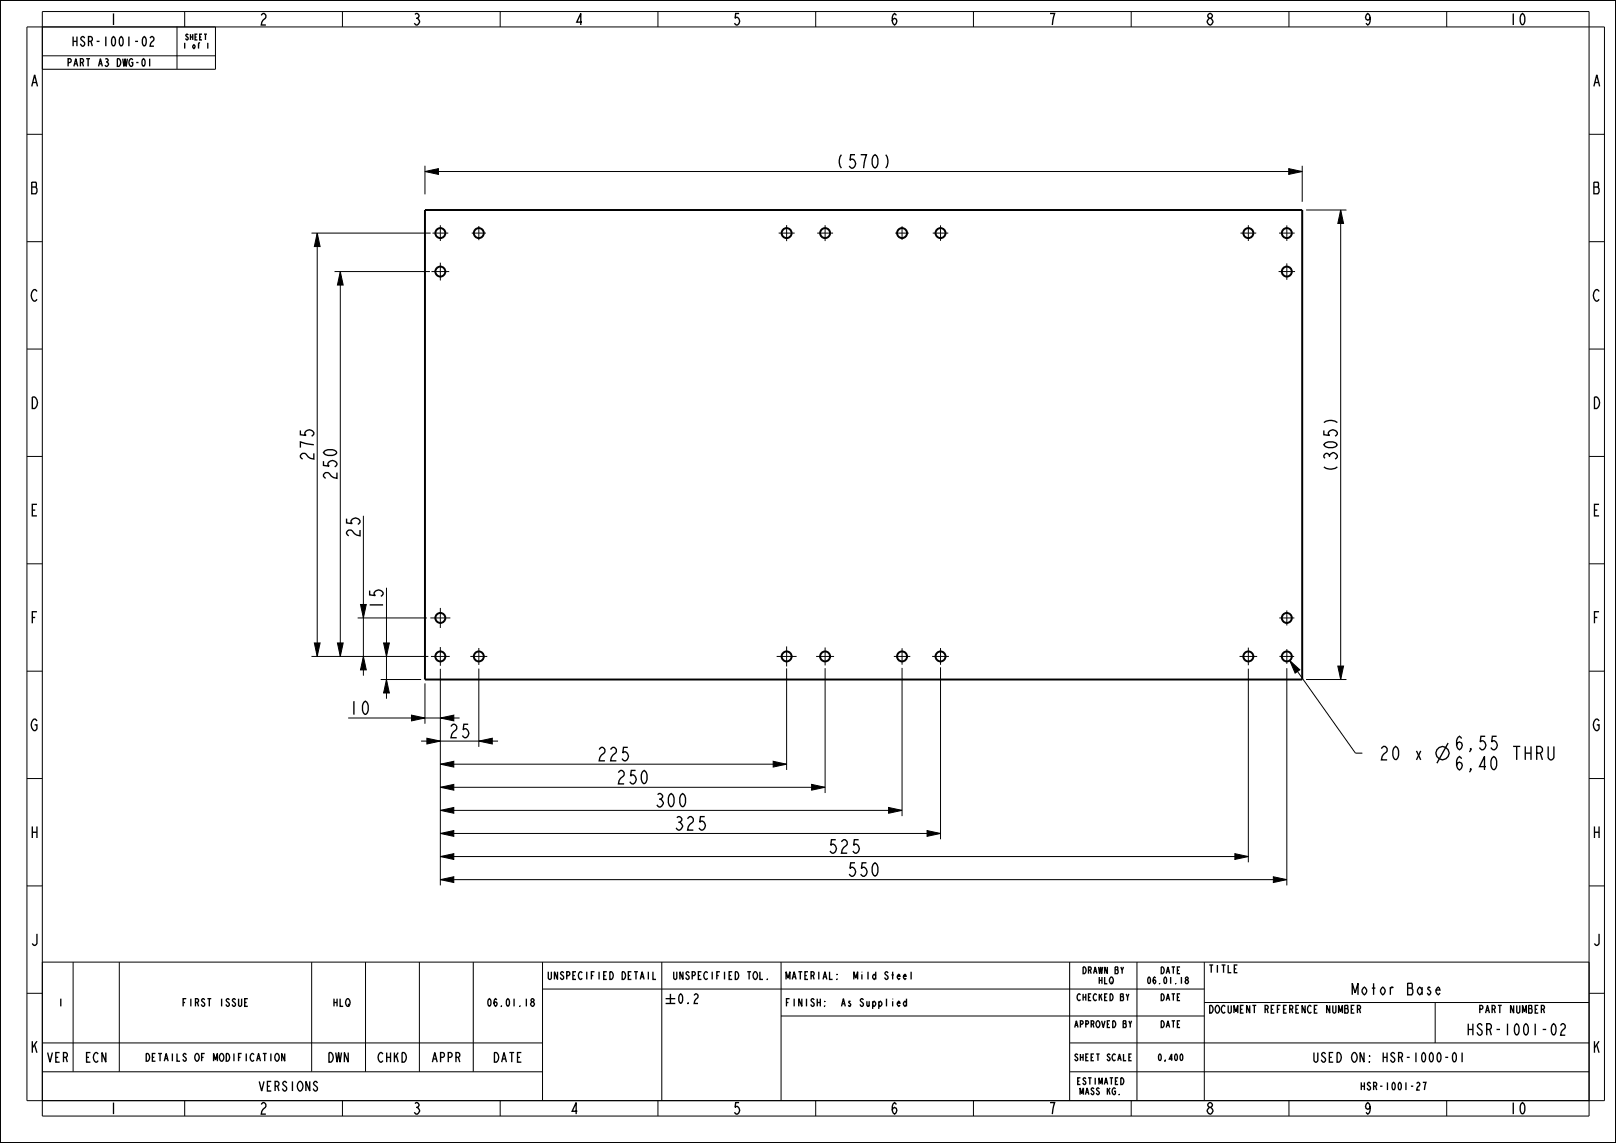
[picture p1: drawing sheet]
<svg xmlns="http://www.w3.org/2000/svg" width="420mm" height="297mm" viewBox="0 0 420 297" stroke-linecap="round" stroke-linejoin="round" font-family="sans-serif">
<g fill="#000">
<path d="M110.4 44.6l3.5-.8v1.5zM334.9 43.8l3.5 .8-3.5 .7zM348.4 54.6l.8 3.5h-1.5zM82.4 60.6l.8 3.5h-1.5zM88.4 70.6l.8 3.5h-1.5zM81.7 167.1h1.5l-.8 3.5zM87.7 167.1h1.5l-.8 3.5zM94.4 170.6l.8 3.5h-1.5zM93.7 157.1h1.5l-.8 3.5zM100.4 176.6l.8 3.5h-1.5zM99.7 167.1h1.5l-.8 3.5zM335.2 171.6l2.6 2.4-1.2 .9z"/>
<path d="M347.7 173.1h1.5l-.8 3.5zM106.9 185.8l3.5 .8-3.5 .7zM114.4 186.6l3.5-.8v1.5zM110.9 191.8l3.5 .8-3.5 .7zM114.4 198.6l3.5-.8v1.5zM124.4 192.6l3.5-.8v1.5zM200.9 197.8l3.5 .8-3.5 .7zM114.4 204.6l3.5-.8v1.5zM114.4 210.6l3.5-.8v1.5zM114.4 216.6l3.5-.8v1.5zM210.9 203.8l3.5 .8-3.5 .7zM230.9 209.8l3.5 .8-3.5 .7z"/>
<path d="M240.9 215.8l3.5 .8-3.5 .7zM114.4 222.6l3.5-.8v1.5zM114.4 228.6l3.5-.8v1.5zM320.9 221.8l3.5 .8-3.5 .7zM330.9 227.8l3.5 .8-3.5 .7z"/>
</g>
<g fill="none" stroke="#000" stroke-width=".26">
<path d="M7 7h410v279h-410zM11 3h402v287h-402zM11 14.5h45M46 7v11M48 3v4M56 7v11h-45M89 3v4M130 3v4M171 3v4M212 3v4M253 3v4M294 3v4"/>
<path d="M335 3v4M376 3v4M7 34.9h4M413 34.9h4M110.4 44.6l3.5-.8v1.5zM110.4 43.1v7.4M110.4 44.6h228M334.9 43.8l3.5 .8-3.5 .7zM338.4 43.1v9.3M339.4 54.6h10.5M348.4 54.6l.8 3.5h-1.5zM348.4 54.6v122"/>
<path d="M7 62.8h4M80.9 60.6h31M82.4 60.6l.8 3.5h-1.5zM82.4 60.6v110M86.9 70.6h24.8M88.4 70.6l.8 3.5h-1.5zM88.4 70.6v100M413 62.8h4M7 90.7h4M413 90.7h4M7 118.6h4M413 118.6h4"/>
<path d="M94.4 134v41.6M7 146.5h4M93.7 157.1h1.5l-.8 3.5zM100.4 152.7v28.9M413 146.5h4M7 174.4h4M80.9 170.6h30.4M81.7 167.1h1.5l-.8 3.5zM87.7 167.1h1.5l-.8 3.5zM92.9 160.6h18M94.4 170.6l.8 3.5h-1.5zM98.9 176.6h10.5"/>
<path d="M99.7 167.1h1.5l-.8 3.5zM100.4 176.6l.8 3.5h-1.5zM110.4 177.6v10.5M114.4 173.8v56.3M124.4 173.7v20.4M204.4 173.7v26.4M214.4 173.6v32.5M234.4 173.5v38.6M244.4 173.4v44.7M324.4 173.8v50.3M334.4 173.6v56.5M335.2 171.6l2.6 2.4-1.2 .9z"/>
<path d="M335.2 171.6l17.1 24.1h1.8M339.4 176.6h10.5M347.7 173.1h1.5l-.8 3.5zM413 174.4h4M90.5 186.6h28.9M106.9 185.8l3.5 .8-3.5 .7zM109.4 192.6h20M110.9 191.8l3.5 .8-3.5 .7zM114.4 186.6l3.5-.8v1.5zM114.4 198.6l3.5-.8v1.5zM114.4 198.6h90M124.4 192.6l3.5-.8v1.5z"/>
<path d="M200.9 197.8l3.5 .8-3.5 .7zM7 202.3h4M114.4 204.6l3.5-.8v1.5zM114.4 210.6l3.5-.8v1.5zM114.4 216.6l3.5-.8v1.5zM114.4 216.6h130M114.4 210.6h120M114.4 204.6h100M210.9 203.8l3.5 .8-3.5 .7zM230.9 209.8l3.5 .8-3.5 .7zM240.9 215.8l3.5 .8-3.5 .7zM413 202.3h4"/>
<path d="M7 230.2h4M114.4 222.6l3.5-.8v1.5zM114.4 228.6l3.5-.8v1.5zM114.4 228.6h220M114.4 222.6h210M320.9 221.8l3.5 .8-3.5 .7zM330.9 227.8l3.5 .8-3.5 .7zM413 230.2h4M7 258.1h4M11 250h402M19 250v28.5M31 250v28.5"/>
<path d="M81 250v28.5M95 250v28.5M109 250v28.5M123 250v28.5M141 257h172M141 250v36M172 250v36M203 250v36M278 250v36M295.5 250v36M313 250v36M413 258.1h4"/>
<path d="M11 271h130M11 278.5h130M203 264h110M278 271h135M278 278.5h135M313 260.5h100M373 260.5v10.5M48 286v4M89 286v4M130 286v4M171 286v4M212 286v4"/>
<path d="M253 286v4M294 286v4M335 286v4M376 286v4"/>
</g>
<g fill="none" stroke="#000" stroke-width=".35">
<path d="M376.4 193.1l-2.9 5.2M169.7 252.5v2h.8M173 259.5h2.5M174.3 258.2v2.5M176.7 258.5l.2-.3a1.69 1.69 0 0 1 0 2.5 1.77 1.77 0 0 1-.2-2.2zM180.4 258.7l.4-.5h.2l.4 .5a.97 .97 0 0 1-.6 1l-.4 1h1M217.5 254.3l.1 .2zM217.5 253.2l.1 .1zM235.6 259.5v2M236.8 252.5v2M38 273.7a1.01 1.01 0 0 1 .9 1 1.01 1.01 0 0 1-.9 1zM74 273.7v2l-.8-2v2"/>
<path d="M173 260.7h2.5M178.8 260.5l.1 .2zM235.6 260.7l-.4-.5a.74 .74 0 0 0-.4 .6 .74 .74 0 0 0 .4 .7l.4-.5M341.5 273.5v2.1l.4 .4h.2l.4-.4v-2.1M351.2 262.2h.5M352 261.2h-.8v2h.8M352.8 262.2h.5l.3-.3v-.3l-.3-.4h-.5v2M353.3 262.2l.3 1"/>
<circle cx="374.9" cy="195.7" r="1.72"/>
</g>
<path d="M0 0h420v297h-420zM110.4 54.6h228v122h-228z" fill="none" stroke="#000" stroke-width=".51"/>
<!-- layer: 02___PRT_ALL_AXES -->
<g fill="none" stroke="#000" stroke-width=".26">
<path d="M114.4 58.5v4.1M124.4 58.7v3.7M204.4 58.5v4.1M214.4 58.5v4.1M234.4 58.8v3.5M244.4 58.6v4M324.4 58.5v4.1M334.4 58.5v4.1M112.1 70.6h4.7M112.4 60.6h4.1M114.4 68.3v4.6M122.6 60.6h3.7"/>
<path d="M202.4 60.6h4.1M212.4 60.6h4.1M232.7 60.6h3.5M242.4 60.6h4.1M322.4 60.6h4.1M332.3 70.6h4.3M332.4 60.6h4.1M334.4 68.4v4.3M114.4 158v5.2M334.4 158.6v3.9M111.8 160.6h5.2M112 170.6h4.9"/>
<path d="M114.4 168.1v4.9M122.2 170.6h4.4M124.4 168.4v4.4M201.8 170.6h5.2M204.4 168v5.2M212.1 170.6h4.7M214.4 168.2v4.7M232.3 170.6h4.3M234.4 168.4v4.3M242.3 170.6h4.3M244.4 168.4v4.3M322.2 170.6h4.5"/>
<path d="M324.4 168.3v4.6M332.5 160.6h3.9M332.5 170.6h3.9M334.4 168.7v3.8"/>
</g>
<g fill="none" stroke="#000" stroke-width=".51">
<circle cx="114.4" cy="70.6" r="1.3"/>
<circle cx="114.4" cy="60.6" r="1.3"/>
<circle cx="124.4" cy="60.6" r="1.3"/>
<circle cx="204.4" cy="60.6" r="1.3"/>
<circle cx="214.4" cy="60.6" r="1.3"/>
<circle cx="234.4" cy="60.6" r="1.3"/>
<circle cx="244.4" cy="60.6" r="1.3"/>
<circle cx="324.4" cy="60.6" r="1.3"/>
<circle cx="334.4" cy="70.6" r="1.3"/>
<circle cx="334.4" cy="60.6" r="1.3"/>
<circle cx="114.4" cy="160.6" r="1.3"/>
<circle cx="114.4" cy="170.6" r="1.3"/>
<circle cx="124.4" cy="170.6" r="1.3"/>
<circle cx="204.4" cy="170.6" r="1.3"/>
<circle cx="214.4" cy="170.6" r="1.3"/>
<circle cx="234.4" cy="170.6" r="1.3"/>
<circle cx="244.4" cy="170.6" r="1.3"/>
<circle cx="324.4" cy="170.6" r="1.3"/>
<circle cx="334.4" cy="160.6" r="1.3"/>
<circle cx="334.4" cy="170.6" r="1.3"/>
</g>
<g font-size="4.6">
<text x="217" y="43.7">(570)</text>
<text x="81.6" y="120" transform="rotate(-90 81.6 120)">275</text>
<text x="87.6" y="125" transform="rotate(-90 87.6 125)">250</text>
<text x="347.6" y="123" transform="rotate(-90 347.6 123)">(305)</text>
<text x="93.6" y="140" transform="rotate(-90 93.6 140)">25</text>
<text x="99.6" y="158.7" transform="rotate(-90 99.6 158.7)">15</text>
<text x="90.5" y="185.7">10</text>
<text x="116.5" y="191.7">25</text>
<text x="155" y="197.7">225</text>
<text x="358.3" y="197.4">20 x</text>
<text x="377.8" y="194.8">6,55</text>
<text x="392.5" y="197.4">THRU</text>
<text x="160" y="203.7">250</text>
<text x="377.8" y="200.1">6,40</text>
<text x="170" y="209.7">300</text>
<text x="175" y="215.7">325</text>
<text x="215" y="221.7">525</text>
<text x="220" y="227.7">550</text>
</g>
<g font-size="3.9">
<text x="28.4" y="6.5">1</text>
<text x="67.4" y="6.5">2</text>
<text x="107.3" y="6.5">3</text>
<text x="149.4" y="6.5">4</text>
<text x="190.4" y="6.5">5</text>
<text x="231.4" y="6.5">6</text>
<text x="272.4" y="6.5">7</text>
<text x="313.4" y="6.5">8</text>
<text x="354.4" y="6.5">9</text>
<text x="392.3" y="6.5">10</text>
<text x="7.9" y="22.5">A</text>
<text x="413.9" y="22.5">A</text>
<text x="7.9" y="50.4">B</text>
<text x="413.9" y="50.4">B</text>
<text x="7.9" y="78.3">C</text>
<text x="413.9" y="78.3">C</text>
<text x="7.9" y="106.2">D</text>
<text x="413.9" y="106.2">D</text>
<text x="7.9" y="134.1">E</text>
<text x="413.9" y="134.1">E</text>
<text x="7.9" y="162">F</text>
<text x="413.9" y="162">F</text>
<text x="7.9" y="189.9">G</text>
<text x="413.9" y="189.9">G</text>
<text x="7.9" y="217.8">H</text>
<text x="413.9" y="217.8">H</text>
<text x="7.9" y="245.7">J</text>
<text x="413.9" y="245.7">J</text>
<text x="352" y="258.5">Motor Base</text>
<text x="382" y="269">HSR-1001-02</text>
<text x="7.9" y="273.6">K</text>
<text x="413.9" y="273.6">K</text>
<text x="28.4" y="289.5">1</text>
<text x="67.4" y="289.5">2</text>
<text x="107.3" y="289.5">3</text>
<text x="148.3" y="289.5">4</text>
<text x="190.4" y="289.5">5</text>
<text x="231.4" y="289.5">6</text>
<text x="272.4" y="289.5">7</text>
<text x="313.4" y="289.5">8</text>
<text x="354.4" y="289.5">9</text>
<text x="392.3" y="289.5">10</text>
</g>
<g font-size="3.3">
<text x="19.3" y="12">HSR-1001-02</text>
<text x="12.2" y="276">VER</text>
<text x="22.2" y="276">ECN</text>
<text x="85.2" y="276">DWN</text>
<text x="98.3" y="276">CHKD</text>
<text x="112.3" y="276">APPR</text>
<text x="128.3" y="276">DATE</text>
<text x="342.8" y="276">USED ON: HSR-1000-01</text>
<text x="67.7" y="283.5">VERSIONS</text>
</g>
<g font-size="2.6">
<text x="17.6" y="17.3">PART</text>
<text x="25.4" y="17.3">A3</text>
<text x="30.4" y="17.3">DWG-0</text>
<text x="38.2" y="17.3">1</text>
<text x="143.3" y="254.5">UNSPECIFIED DETAIL</text>
<text x="175.8" y="254.5">UNSPECIFIED TOL.</text>
<text x="204" y="254.5">MATERIAL:</text>
<text x="220.2" y="254.5">Mild Steel</text>
<text x="314" y="252.7">TITLE</text>
<text x="15" y="261.5">1</text>
<text x="47.9" y="261.5">FIRST ISSUE</text>
<text x="86.5" y="261.5">HLQ</text>
<text x="126.9" y="261.5">06.01.18</text>
<text x="204" y="261.5">FINISH:</text>
<text x="217.2" y="261.5">As Supplied</text>
<text x="314" y="263.2">DOCUMENT REFERENCE NUMBER</text>
<text x="384.9" y="263.2">PART NUMBER</text>
<text x="39.1" y="275.7">DETAILS OF MODIFICATION</text>
<text x="354.2" y="283.2">HSR-1001-27</text>
</g>
<g font-size="2.3">
<text x="281.6" y="253">DRAWN BY</text>
<text x="285.5" y="255.6">HLQ</text>
<text x="298.5" y="255.6">06.01.18</text>
<text x="301.7" y="253">DATE</text>
<text x="280.3" y="260">CHECKED BY</text>
<text x="301.7" y="260">DATE</text>
<text x="279.7" y="267">APPROVED BY</text>
<text x="301.7" y="267">DATE</text>
<text x="279.7" y="275.6">SHEET SCALE</text>
<text x="301" y="275.6">0,400</text>
<text x="280.3" y="281.8">ESTIMATED</text>
<text x="281" y="284.4">MASS KG.</text>
</g>
<g font-size="2">
<text x="48.2" y="10.4">SHEET</text>
<text x="47.4" y="12.6">1 of 1</text>
</g>
</svg>
